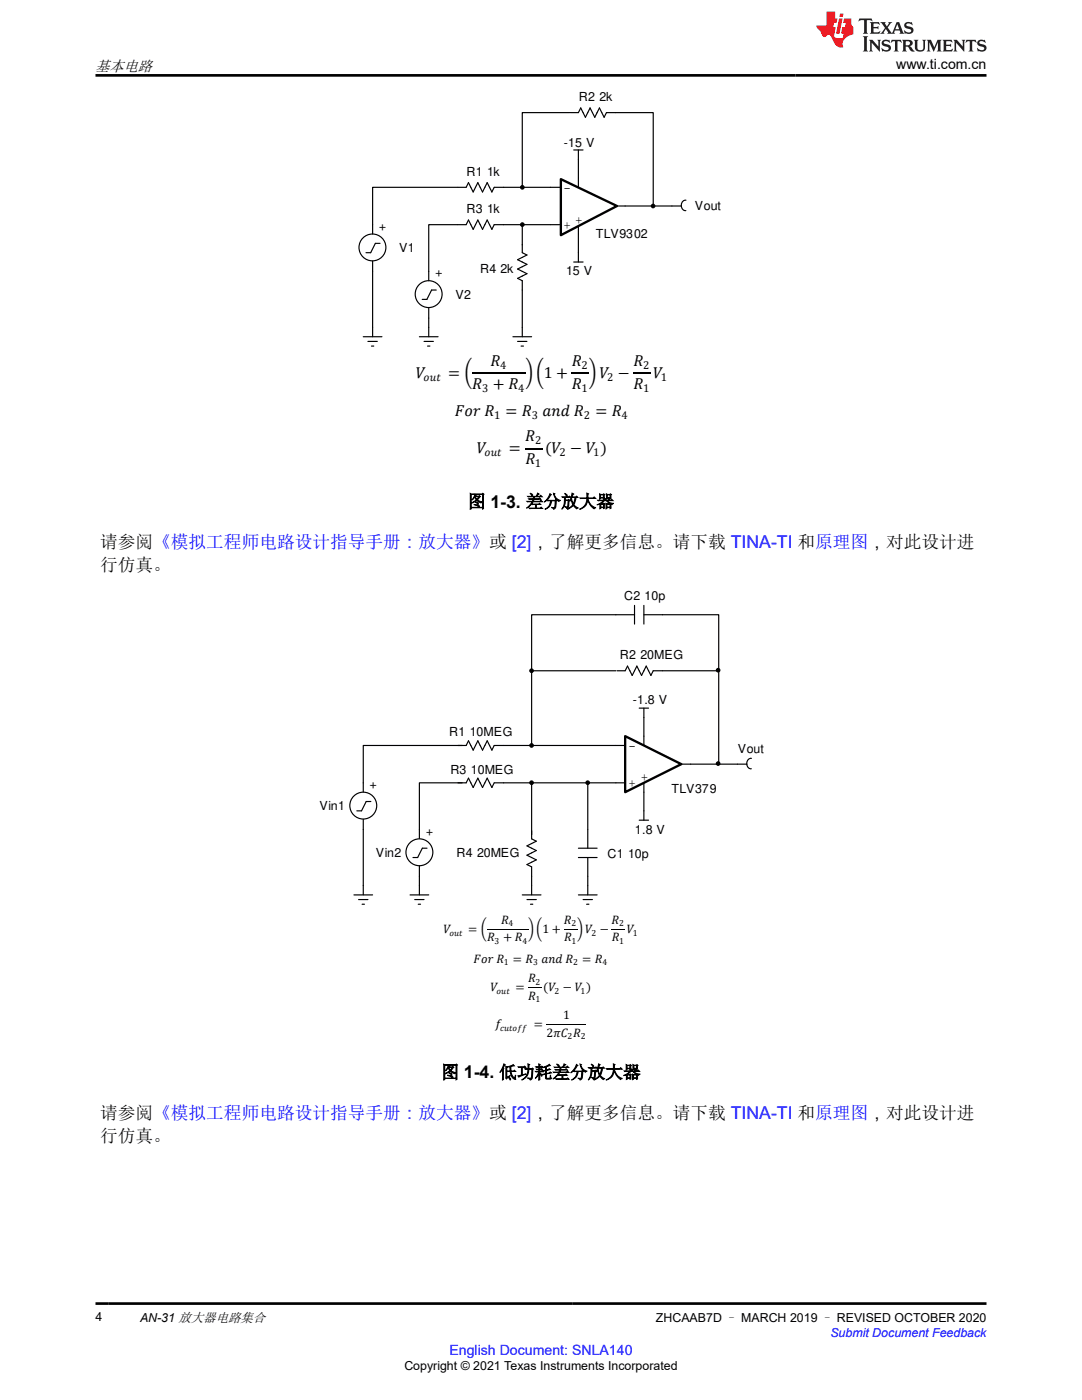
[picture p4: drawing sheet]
<svg xmlns="http://www.w3.org/2000/svg" width="216mm" height="279mm" viewBox="0 0 216 279" stroke-linecap="round" stroke-linejoin="round" font-family="sans-serif">
<g fill="#000">
<circle cx="104.2" cy="37.4" r=".35"/>
<circle cx="104.2" cy="44.8" r=".35"/>
<circle cx="130.3" cy="41.1" r=".35"/>
<circle cx="106.1" cy="133.9" r=".35"/>
<circle cx="143.3" cy="133.8" r=".35"/>
<circle cx="106.1" cy="148.8" r=".35"/>
<circle cx="106.1" cy="156.2" r=".35"/>
<circle cx="117.3" cy="156.2" r=".35"/>
<circle cx="143.3" cy="152.4" r=".35"/>
</g>
<g fill="none" stroke="#000" stroke-width=".23">
<path d="M91.3 37.4h-17v9.3M91.4 37.4h1.6l.5-.9 .9 1.8 .9-1.8 1 1.8 .9-1.8 .9 1.8 .5-.9h13.1M113.7 22.5h-9.5v14.9M113.8 22.5h1.6l.5-1 .9 1.9 .9-1.9 1 1.9 .9-1.9 .9 1.9 .5-.9h9.3v18.6M114.5 29.9h1.8M115.4 29.9v7.5M136.9 40a.98 .98 0 0 0-1 1.1M74.3 52.1v15.1M75.8 48.6h-.9l-.9 1.8h-1M87 57.9h-.9l-.9 1.8h-1M91.3 44.8h-5.8v11.2M91.4 44.8h1.6l.5-.9 .9 1.9 .9-1.9 1 1.9 .9-1.9 .9 1.9 .5-1h13.1"/>
<path d="M104.2 44.8v5.6l.9 .5-1.8 .9 1.8 1-1.8 .9 1.8 .9-1.8 1 .9 .4v11.2M114.5 52.3h1.8M115.4 45.2v7.1M122.9 41.1h13M135.9 41.1a.83 .83 0 0 0 1 .9M72.5 67.2h3.7M73.4 68.1h1.9M74.1 69.1h.5M83.7 67.2h3.7M84.6 68.1h1.9M85.3 69.1h.5M85.5 61.5v5.7"/>
<path d="M102.3 67.2h3.8M103.3 68.1h1.8M104 69.1h.4M122.9 122.7h3.7M123.1 133.9h1.6l.5-1 .9 1.9 1-1.9 .9 1.9 .9-1.9 1 1.9 .4-.9h1.9M126.6 120.8v3.7M128.5 120.8v3.7M128.5 122.7h3.7M72.5 156.2v1.9M74 160h-.9l-1 1.8h-.9M91.4 148.8h1.6l.5-1 .9 1.9 .9-1.9 1 1.9 .9-1.9 .9 1.9 .5-.9h1.9M91.4 156.2h1.6l.5-.9 .9 1.9 .9-1.9 1 1.9 .9-1.9 .9 1.9 .5-1h1.9"/>
<path d="M122.9 148.8h1.8M122.9 156.2h1.8M127.5 141.3h1.9M128.5 141.3v1.9M128.5 146.9v1.9M128.5 156.2v1.9M135.9 152.5h1.9M147.1 152.5h1.9M149 152.5a.84 .84 0 0 0 .9 .9M149.9 151.3a.98 .98 0 0 0-.9 1.2M70.6 178.6h3.8M71.6 179.5h1.8"/>
<path d="M72.5 163.5v2M72.5 176.7v1.9M81.8 178.6h3.8M82.8 179.5h1.8M83.7 165.5v1.8M83.7 172.8v2.1M83.7 176.7v1.9M85.2 169.3h-.9l-1 1.8h-.9M104.2 178.6h3.7M105.1 179.5h1.9M106.1 165.8v1.6l.9 .5-1.9 .9 1.9 .9-1.9 1 1.9 .9-1.9 .9 1 .5v1.9M106.1 176.7v1.9"/>
<path d="M115.4 178.6h3.7M115.4 169.3h3.7M115.4 171.1h3.7M116.3 179.5h1.9M117.3 165.5v3.8M117.3 171.1v3.8M117.3 176.7v1.9M127.5 163.7h1.9M128.5 161.8v1.9M72.3 180.5h.4M83.5 180.5h.4M105.8 180.5h.5"/>
<path d="M117 180.5h.5"/>
<circle cx="104.2" cy="37.4" r=".35"/>
<circle cx="74.3" cy="49.4" r="2.68"/>
<circle cx="85.5" cy="58.7" r="2.68"/>
<circle cx="104.2" cy="44.8" r=".35"/>
<circle cx="130.3" cy="41.1" r=".35"/>
<circle cx="106.1" cy="133.9" r=".35"/>
<circle cx="143.3" cy="133.8" r=".35"/>
<circle cx="106.1" cy="148.8" r=".35"/>
<circle cx="106.1" cy="156.2" r=".35"/>
<circle cx="117.3" cy="156.2" r=".35"/>
<circle cx="143.3" cy="152.4" r=".35"/>
<circle cx="72.5" cy="160.8" r="2.68"/>
<circle cx="83.7" cy="170.1" r="2.68"/>
</g>
<path d="M111.9 35.8l11.2 5.3-11.2 5.8z" fill="none" stroke="#000" stroke-width=".47"/>
<path d="M94.2 74.5h10.6M114.1 74.5h3.4M126.4 74.5h3.4M104.8 89.5h3.4" fill="none" stroke="#000" stroke-width=".2"/>
<path d="M124.7 146.9l11.2 5.6-11.2 5.6z" fill="#fff"/>
<path d="M124.7 146.9l11.2 5.6-11.2 5.6z" fill="none" stroke="#000" stroke-width=".47"/>
<g fill="none" stroke="#000" stroke-width=".23">
<path d="M106.1 133.9v14.9M106.1 133.9h16.8M122.9 122.7h-16.8v11.2M132.2 122.7h11.2v11.2M132.2 133.9h11.2M143.4 133.9v18.6M92.2 156.2h-8.5v9.3M92.2 148.8h-19.7v7.4M100.5 156.2h22.4M100.5 148.8h22.4M106.1 156.2v10.4M117.3 156.2v9.3"/>
<path d="M128.5 143.2v3.7M128.5 158.1v3.7M137.8 152.5h9.3M72.5 165.5v11.2M83.7 174.9v1.8M106.1 174.9v1.8M117.3 174.9v1.8"/>
</g>
<path d="M97.2 185.5h8.2M105.4 197.1h2.6M112.5 185.5h2.7M122 185.5h2.7M109.1 204.5h7.9" fill="none" stroke="#000" stroke-width=".2"/>
<path d="M171.5 3.7l-.2 .6 .5-.3h.6v.2v2.2l-.2 .3h1l-.2-.3v-2.2v-.2h.5l.5 .3-.1-.6zM173.6 4.4l.2 .4v1.6l-.2 .3h1.9l.1-.6a1.08 1.08 0 0 1-1.3 .2v-.6h.6l.4 .1v-.6l-.4 .2h-.6v-.6l.2-.1a1 1 0 0 1 1 .3l-.1-.6zM175.7 4.4l.9 1.2-1 1.1h.9l-.2-.2 .5-.7 .4 .7-.2 .2h1.6l-.2-.2 .2-.4h.9l.1 .4-.1 .2h.9l-.2-.3-.8-2h-.5l-.9 2.2-.9-1.1 .9-1.1h-.8l.2 .2-.4 .7-.4-.7 .2-.2zM179 4.8l.4 1h-.7zM180.7 4.6a.65 .65 0 0 0-.2 .7 .65 .65 0 0 0 .6 .4l.6 .2 .1 .2a.79 .79 0 0 1-.7 .4 .79 .79 0 0 1-.7-.5l.1 .7 .2-.1a.93 .93 0 0 0 1.1 .1 .93 .93 0 0 0 .4-.9 1.46 1.46 0 0 0-1.2-.6l-.1-.4a1.09 1.09 0 0 1 1.2 .2l-.2-.6-.1 .1-.5-.1zM172.2 7.2l.2 .4v2.3l-.2 .4h1l-.2-.4v-2.3l.2-.4zM173.4 7.9l.2 .4v1.6l-.2 .4h.8l-.3-.4 .1-1.4 1.6 1.8v-2l.2-.4h-.7l.1 .3 .1 1.1-1.2-1.4zM176.2 8.1a.65 .65 0 0 0-.2 .7 .65 .65 0 0 0 .6 .4l.6 .2 .1 .3a.79 .79 0 0 1-.7 .3 .79 .79 0 0 1-.7-.5l.1 .8 .2-.1a.93 .93 0 0 0 1.1 0 .93 .93 0 0 0 .4-.9 1.46 1.46 0 0 0-1.2-.6l-.1-.4a1.09 1.09 0 0 1 1.2 .2l-.1-.6-.2 .1-.5-.1zM177.9 7.9l-.1 .7a.63 .63 0 0 1 .8-.4v1.7l-.3 .4h1l-.2-.4v-1.7a.66 .66 0 0 1 .8 .4l-.1-.7zM180 7.9l.2 .4v1.6l-.2 .4h1l-.2-.2-.1-.8 .5 .1 .1 .1a.79 .79 0 0 0 1.2 .7l-1-1a.61 .61 0 0 0 .6-.6 .61 .61 0 0 0-.5-.6zM180.8 8.3l.1-.1a.47 .47 0 0 1 .5 .1 .47 .47 0 0 1 .1 .5l-.1 .2h-.7zM182.3 7.9l.2 .3a2.27 2.27 0 0 0 .4 1.9 1.04 1.04 0 0 0 1.7-.6v-1.3l.2-.3h-.8l.2 .4v1.2a.6 .6 0 0 1-.6 .5 .6 .6 0 0 1-.6-.5v-1.2l.3-.4zM184.9 7.9l.2 .4v1.6l-.2 .4h.8l-.3-.4v-1.5l.9 1.9 .9-1.9v1.5l-.3 .4h1l-.2-.4v-1.6l.2-.4h-.8l-.7 1.6-.6-1.6zM188.1 7.9l.2 .4v1.6l-.2 .4h1.9l.1-.6a1.09 1.09 0 0 1-1.3 .1v-.6h.6l.4 .2v-.7l-.4 .2h-.6v-.5l.2-.2a1.01 1.01 0 0 1 1 .3l-.1-.6zM190.2 7.9l.3 .4v1.6l-.3 .4h.8l-.2-.4v-1.4l1.6 1.8v-2l.2-.4h-.7l.2 .3v1.1l-1.2-1.4zM192.8 7.9l-.1 .7a.63 .63 0 0 1 .8-.4v1.7l-.3 .4h1l-.2-.4v-1.7a.66 .66 0 0 1 .8 .4l-.1-.7zM195.2 8.1a.65 .65 0 0 0-.2 .7 .65 .65 0 0 0 .6 .4l.6 .2 .2 .3a.79 .79 0 0 1-.7 .3 .79 .79 0 0 1-.7-.5l.1 .8 .2-.1a.93 .93 0 0 0 1 0 .93 .93 0 0 0 .5-.9 1.46 1.46 0 0 0-1.3-.6v-.4a1.09 1.09 0 0 1 1.2 .2l-.2-.6-.2 .1-.5-.1z" fill="#231f20"/>
<path d="M164.9 2.3v2.8h-2l.1 .4 .8 .9a.95 .95 0 0 0 1 .9 .59 .59 0 0 1 .5-.3 .59 .59 0 0 1 .5 .3l.4 .8a1.59 1.59 0 0 0 2.1 1.3 1.61 1.61 0 0 1 1-2.2l1-.4-.1-1.4a1.59 1.59 0 0 1-.3-1.7h-1.5l-.2 .9h.6l-.2 .8h-.5l-.2 1v.3h.4l-.1 .9h-.7a.73 .73 0 0 1-1-.6l.3-1.6h-.5l.1-.8h.5l.2-.9h-.5v-1.4zM167.4 3.7l-.6 3h.7l.6-3zM167.6 2.7l-.1 .7h.7l.1-.7z" fill="#ed1c24"/>
<path d="M19 15h177.8M19 260.2h177.8" fill="none" stroke="#000" stroke-width=".53"/>
<g font-size="3.5">
<text x="93.3" y="101.3">图 1-3. 差分放大器</text>
<text x="20" y="109.4">请参阅《模拟工程师电路设计指导手册：放大器》或 [2]，了解更多信息。请下载 TINA-TI 和原理图，对此设计进</text>
<text x="20" y="114">行仿真。</text>
<text x="88.1" y="215.2">图 1-4. 低功耗差分放大器</text>
<text x="20" y="223.3">请参阅《模拟工程师电路设计指导手册：放大器》或 [2]，了解更多信息。请下载 TINA-TI 和原理图，对此设计进</text>
<text x="20" y="227.9">行仿真。</text>
</g>
<g font-size="3.2">
<text x="83" y="75.4">8</text>
<text x="89.4" y="75.4">= l</text>
<text x="94.2" y="77.5">4 + 4</text>
<text x="97.8" y="73">4</text>
<text x="104.9" y="75.4">pl1 +</text>
<text x="114.1" y="73">4</text>
<text x="114.1" y="77.5">4</text>
<text x="117.5" y="75.4">p8 F</text>
<text x="126.4" y="73">4</text>
<text x="126.4" y="77.5">4</text>
<text x="130.3" y="75.4">8</text>
<text x="90.8" y="83">(KN 4 = 4 =J@ 4</text>
<text x="118.8" y="83">= 4</text>
<text x="104.8" y="88">4</text>
<text x="95.1" y="90.4">8</text>
<text x="101.6" y="90.4">=</text>
<text x="104.8" y="92.6">4</text>
<text x="108.8" y="90.3">:8 F 8 ;</text>
</g>
<text font-size="3" x="19" y="14.1">基本电路</text>
<text font-size="2.8" x="178.8" y="13.8">www.ti.com.cn</text>
<text font-size="2.8" fill="#00f" x="89.7" y="270.4">English Document: SNLA140</text>
<g font-size="2.5">
<text x="115.5" y="20.1">R2 2k</text>
<text x="112.5" y="29.3">-15 V</text>
<text x="93.1" y="35.1">R1 1k</text>
<text x="112.5" y="38.2">-</text>
<text x="138.7" y="42">Vout</text>
<text x="76.9" y="46" transform="rotate(-90 76.9 46)">+</text>
<text x="93.1" y="42.6">R3 1k</text>
<text x="112.5" y="45.7">+</text>
<text x="114.8" y="44.8">+</text>
<text x="118.9" y="47.5">TLV9302</text>
<text x="79.7" y="50.3">V1</text>
<text x="88.1" y="55.4" transform="rotate(-90 88.1 55.4)">+</text>
<text x="90.9" y="59.6">V2</text>
<text x="95.8" y="54.4">R4 2k</text>
<text x="113" y="54.8">15 V</text>
<text x="124.5" y="119.6">C2 10p</text>
<text x="123.7" y="131.5">R2 20MEG</text>
<text x="126.3" y="140.4">-1.8 V</text>
<text x="89.6" y="147">R1 10MEG</text>
<text x="125.4" y="149.6">-</text>
<text x="89.9" y="154.5">R3 10MEG</text>
<text x="127.9" y="155.8">+</text>
<text x="147.2" y="150.2">Vout</text>
<text x="63.8" y="161.7">Vin1</text>
<text x="75.1" y="157.4" transform="rotate(-90 75.1 157.4)">+</text>
<text x="125.4" y="157.1">+</text>
<text x="134" y="158.2">TLV379</text>
<text x="86.3" y="166.8" transform="rotate(-90 86.3 166.8)">+</text>
<text x="126.7" y="166.3">1.8 V</text>
<text x="75" y="171">Vin2</text>
<text x="91.1" y="171.1">R4 20MEG</text>
<text x="121.2" y="171.2">C1 10p</text>
<text x="100" y="184.4">4</text>
<text x="112.5" y="184.4">4</text>
<text x="122" y="184.4">4</text>
<text x="88.5" y="186.2">8</text>
<text x="93.5" y="186.2">= l</text>
<text x="97.2" y="187.9">4 + 4</text>
<text x="105.4" y="186.2">pl1 +</text>
<text x="112.5" y="187.9">4</text>
<text x="115.2" y="186.2">p8 F</text>
<text x="122.1" y="187.9">4</text>
<text x="125.1" y="186.2">8</text>
<text x="94.5" y="192.1">(KN 4 = 4 =J@ 4</text>
<text x="97.9" y="197.8">8</text>
<text x="102.8" y="197.8">=</text>
<text x="105.4" y="196">4</text>
<text x="108.4" y="197.7">:8 F 8 ;</text>
<text x="116.2" y="192.1">= 4</text>
<text x="105.4" y="199.5">4</text>
<text x="112.4" y="203.4">1</text>
<text x="98.8" y="205.2">B</text>
<text x="106.5" y="205.2">=</text>
<text x="109.1" y="206.9">2Ë% 4</text>
<text x="19" y="263.6">4</text>
<text x="27.9" y="263.8">AN-31 放大器电路集合</text>
<text x="130.9" y="263.8">ZHCAAB7D – MARCH 2019 – REVISED OCTOBER 2020</text>
<text x="80.7" y="273.5">Copyright © 2021 Texas Instruments Incorporated</text>
</g>
<text font-size="2.5" fill="#00f" x="165.7" y="266.8">Submit Document Feedback</text>
<g font-size="2.3">
<text x="84.5" y="76.1">KQP</text>
<text x="99.8" y="73.7">4</text>
<text x="116" y="73.7">2</text>
<text x="121.2" y="76.1">2</text>
<text x="128.4" y="73.7">2</text>
<text x="131.8" y="76.1">1</text>
<text x="96.2" y="78.2">3</text>
<text x="98.6" y="83.6">1</text>
<text x="103.4" y="78.2">4</text>
<text x="106.1" y="83.6">3</text>
<text x="116" y="78.2">1</text>
<text x="116.5" y="83.6">2</text>
<text x="124" y="83.6">4</text>
<text x="128.3" y="78.2">1</text>
<text x="106.8" y="88.7">2</text>
<text x="96.7" y="91.1">KQP</text>
<text x="106.7" y="93.2">1</text>
<text x="111.6" y="91.1">2</text>
<text x="118.4" y="91.1">1</text>
</g>
<g font-size="1.7">
<text x="101.5" y="184.9">4</text>
<text x="114" y="184.9">2</text>
<text x="123.6" y="184.9">2</text>
<text x="89.7" y="186.7">KQP</text>
<text x="98.7" y="188.4">3</text>
<text x="104.3" y="188.4">4</text>
<text x="114" y="188.4">1</text>
<text x="118" y="186.7">2</text>
<text x="123.5" y="188.4">1</text>
<text x="126.2" y="186.7">1</text>
<text x="100.5" y="192.6">1</text>
<text x="106.4" y="192.6">3</text>
<text x="106.9" y="196.5">2</text>
<text x="114.4" y="192.6">2</text>
<text x="120.2" y="192.6">4</text>
<text x="99.1" y="198.3">KQP</text>
<text x="106.8" y="200">1</text>
<text x="110.6" y="198.3">2</text>
<text x="115.8" y="198.3">1</text>
<text x="99.8" y="205.7">?QPKBB</text>
<text x="113.2" y="207.4">2</text>
<text x="115.9" y="207.4">2</text>
</g>
</svg>
